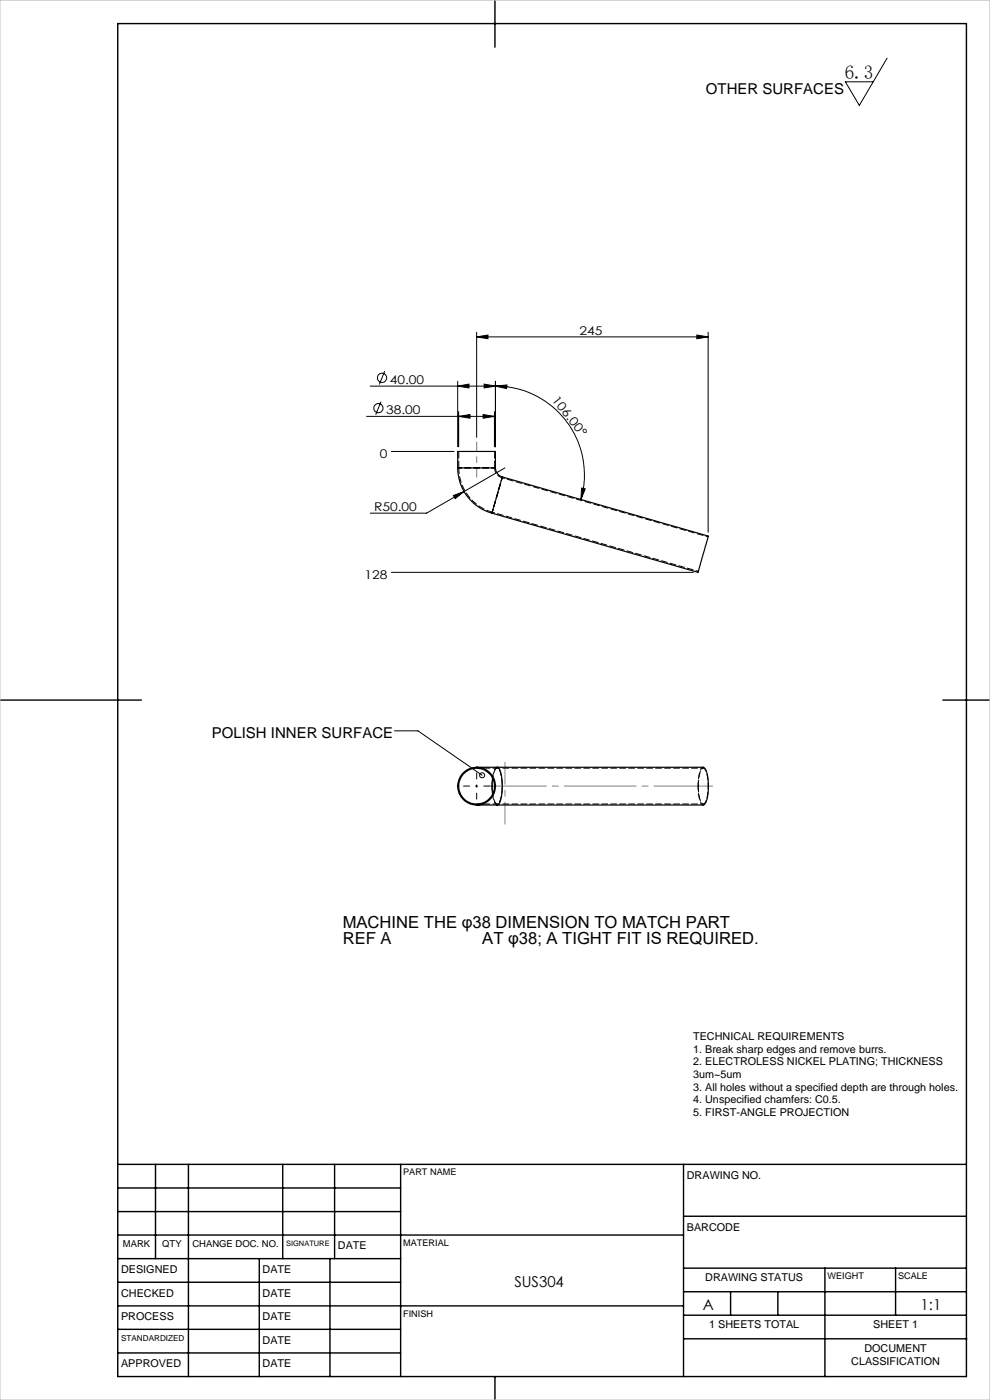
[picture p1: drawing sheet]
<svg xmlns="http://www.w3.org/2000/svg" width="210mm" height="297mm" viewBox="0 0 210 297" stroke-linecap="round" stroke-linejoin="round" font-family="sans-serif">
<g fill="none" stroke="#000" stroke-width=".21">
<path d="M188.2 12.3l-5.9 10.1-3-5h5.9M81.6 78.7l-1.1 2.9M101.1 71.5l2.4-.4v.8zM101.1 70.5v22.3M101.1 71.5h49.1M147.8 71.1l2.4 .4-2.4 .4zM150.2 70.5v42.4M77.8 88.3h27.1M78.5 81.9h26.6M80.8 85.2l-1.1 2.8M83 95.8h13.3M97.1 81.9l2.4-.4v.8z"/>
<path d="M97.1 80.9v13.9M97.3 88.3l2.4-.4v.8zM97.3 87.3v7.5M102.5 87.9l2.4 .4-2.4 .4zM102.7 81.5l2.4 .4-2.4 .4zM104.9 87.3v7.5M105.1 81.9l2.4-.2v.7zM105.1 81.9a18.9 18.9 0 0 1 18.1 24.1M105.1 80.9v13.9M107.1 99.3l-8.7 5M96.2 105.1l2.2-.8-1.8 1.5zM98.4 104.3l-7.9 4.6h-12"/>
<path d="M123.4 103.5l.7 .2-.9 2.3zM83 121.4h64.1M83.7 155h5l13.6 9.5M101 166.8h.2M101.1 166.7v.2"/>
<circle cx="80.3" cy="86.6" r=".98"/>
<circle cx="81" cy="80.1" r=".99"/>
<circle cx="102.3" cy="164.5" r=".53"/>
</g>
<path d="M100.9 166.8h-3.9M101.1 166.6v-3.9M101.1 167v3.9M101.3 166.8h3.9" fill="none" stroke="#000" stroke-width=".21" stroke-dasharray="15.2 1.3 1.3 1.3" stroke-dashoffset="15.2"/>
<path d="M101.1 93.8v7.4" fill="none" stroke="#808080" stroke-width=".21" stroke-dasharray="15.2 1.3 1.3 1.3" stroke-dashoffset="13.4"/>
<path d="M107.1 161.7v13.1" fill="none" stroke="#808080" stroke-width=".21" stroke-dasharray="15.2 1.3 1.3 1.3" stroke-dashoffset="10.6"/>
<path d="M103.5 166.8h47.7" fill="none" stroke="#808080" stroke-width=".21" stroke-dasharray="15.2 1.3 1.3 1.3" stroke-dashoffset="2.8"/>
<g fill="none" stroke="#000" stroke-width=".3">
<path d="M25 5h180v287h-180zM105 0v10M0 148.5h30M200 148.5h10M25 247h180M25 257h60M25 252h60M33 247v20M40 247v45M60 247v20M71 247v20M85 247v45"/>
<path d="M145 247v45M145 258h60M25 277h120M25 272h60M25 267h60M25 262h120M55 267v25M70 267v25M145 279h60M145 269h60M145 274h60M155 274v5"/>
<path d="M165 274v5M175 269v23M190 269v10M25 287h60M25 282h60M105 292v5M145.1 284h60"/>
</g>
<path d="M0 0h210v297h-210z" fill="none" stroke="#c0c0c0" stroke-width=".21"/>
<g fill="#000">
<path d="M96.2 105.1l2.2-.8-1.8 1.5z"/>
<path d="M101.1 71.5l2.4-.4v.8zM147.8 71.1l2.4 .4-2.4 .4z"/>
<path d="M97.1 81.9l2.4-.4v.8zM102.7 81.5l2.4 .4-2.4 .4zM97.3 88.3l2.4-.4v.8zM102.5 87.9l2.4 .4-2.4 .4z"/>
<path d="M123.4 103.5l.7 .2-.9 2.3zM105.1 81.9l2.4-.2v.7z"/>
</g>
<g fill="none" stroke="#000" stroke-width=".25">
<path d="M97.1 99.3a10 10 0 0 0 7.3 9.6M97.1 99.3v-3.5h8v3.5M97.1 99.3h8M105.1 99.3a2.04 2.04 0 0 0 1.4 1.9M106.5 101.2l43.7 12.5v.4l-2.1 7.3-43.7-12.5M106.5 101.2l-2.1 7.7M101.1 162.8h4.3M101.1 170.8h4.3M104.5 165.1v3.3M105.4 162.8h43.8a1.65 1.65 0 0 1 .8 1.5 10.1 10.1 0 0 1-.5 6.3l-.3 .2h-43.8M105.4 162.8a1.57 1.57 0 0 1 .9 1.5 9.5 9.5 0 0 1-.6 6.3l-.3 .2"/>
<circle cx="101.1" cy="166.8" r="4"/>
<circle cx="101.1" cy="166.8" r="3.8"/>
</g>
<path d="M104.9 99.2h-7.6h7.6M104.4 108.7l2.1-7.3-2.1 7.3M105.5 170.6h43.7M149.2 163h-43.7" fill="none" stroke="#000" stroke-width=".21" stroke-dasharray="1.3 .6" stroke-dashoffset=".7"/>
<path d="M97.3 95.8v3.4M104.9 99.2v-3.4" fill="none" stroke="#000" stroke-width=".21" stroke-dasharray="1.3 .6" stroke-dashoffset="-.2"/>
<path d="M106.5 101.4a2.2 2.2 0 0 1-1.6-2.2" fill="none" stroke="#000" stroke-width=".21" stroke-dasharray="1.3 .6" stroke-dashoffset=".2"/>
<path d="M97.3 99.2a9.8 9.8 0 0 0 7.1 9.5M148.1 166.8v.4a4.4 4.4 0 0 0 1 3.4 1.51 1.51 0 0 0 .9-1.6l.2-2.7a4.4 4.4 0 0 0-1-3.3 1.5 1.5 0 0 0-.9 1.5l-.2 2.3" fill="none" stroke="#000" stroke-width=".21" stroke-dasharray="1.3 .6"/>
<path d="M104.4 108.7l43.7 12.5M150.2 113.9l-43.7-12.5M104.5 168.4a2.14 2.14 0 0 0 1 2.2 4.8 4.8 0 0 0 1-3.8v-.5a4.4 4.4 0 0 0-1-3.3 2.14 2.14 0 0 0-1 2.1" fill="none" stroke="#000" stroke-width=".21" stroke-dasharray="1.3 .6" stroke-dashoffset=".8"/>
<path d="M105.1 99.2h-8M106.6 101.2l-2.2 7.7M101.1 170.6h4.4M104.4 166.8v.5a4.9 4.9 0 0 0 1 3.4l.1 .1M105.5 163h-4.4M105.5 162.8a1.82 1.82 0 0 0-.9 1.6l-.2 2.4M148.1 166.8v.5a4.9 4.9 0 0 0 1 3.4l.1 .1M149.2 162.8a1.82 1.82 0 0 0-.9 1.6l-.2 2.4" fill="none" stroke="#000" stroke-width=".21" stroke-dasharray="1.3 .6" stroke-dashoffset=".4"/>
<text font-size="4.1" x="179.2" y="16.8">6.3</text>
<g font-size="3.5">
<text x="72.7" y="196.8">MACHINE THE φ38 DIMENSION TO MATCH PART</text>
<text x="72.7" y="200.3">REF A</text>
<text x="102.3" y="200.3">AT φ38; A TIGHT FIT IS REQUIRED.</text>
</g>
<g font-size="3.2">
<text x="149.8" y="20">OTHER SURFACES</text>
<text x="44.9" y="156.5">POLISH INNER SURFACE</text>
<text x="109.1" y="273">SUS304</text>
<text x="149.1" y="277.9">A</text>
<text x="195.3" y="278">1:1</text>
</g>
<g font-size="2.6">
<text x="122.9" y="71.1">245</text>
<text x="82.7" y="81.5">40.00</text>
<text x="81.9" y="87.9">38.00</text>
<text x="117" y="84.8" transform="rotate(51 117 84.8)">106.00°</text>
<text x="80.6" y="97.2">0</text>
<text x="79.3" y="108.5">R50.00</text>
<text x="77.3" y="122.8">128</text>
</g>
<g font-size="2.3">
<text x="147" y="220.7">TECHNICAL REQUIREMENTS</text>
<text x="147" y="223.4">1. Break sharp edges and remove burrs.</text>
<text x="147" y="226">2. ELECTROLESS NICKEL PLATING; THICKNESS</text>
<text x="147" y="228.7">3um~5um</text>
<text x="147" y="231.4">3. All holes without a specified depth are through holes.</text>
<text x="147" y="234">4. Unspecified chamfers: C0.5.</text>
<text x="147" y="236.7">5. FIRST-ANGLE PROJECTION</text>
<text x="145.7" y="250">DRAWING NO.</text>
<text x="145.7" y="261">BARCODE</text>
<text x="71.7" y="265">DATE</text>
<text x="25.7" y="270">DESIGNED</text>
<text x="25.7" y="275.1">CHECKED</text>
<text x="55.7" y="270">DATE</text>
<text x="55.7" y="275.1">DATE</text>
<text x="149.6" y="271.8">DRAWING STATUS</text>
<text x="25.7" y="280.1">PROCESS</text>
<text x="55.7" y="280.1">DATE</text>
<text x="150.4" y="281.8">1 SHEETS TOTAL</text>
<text x="185.2" y="281.8">SHEET 1</text>
<text x="55.7" y="285">DATE</text>
<text x="183.4" y="286.8">DOCUMENT</text>
<text x="25.7" y="290">APPROVED</text>
<text x="55.7" y="290">DATE</text>
<text x="180.6" y="289.5">CLASSIFICATION</text>
</g>
<g font-size="2">
<text x="26.1" y="264.5">MARK</text>
<text x="34.4" y="264.5">QTY</text>
<text x="40.8" y="264.5">CHANGE DOC. NO.</text>
</g>
<g font-size="1.9">
<text x="85.5" y="249.3">PART NAME</text>
<text x="85.5" y="264.3">MATERIAL</text>
<text x="175.5" y="271.4">WEIGHT</text>
<text x="190.5" y="271.4">SCALE</text>
<text x="85.5" y="279.4">FINISH</text>
</g>
<text font-size="1.7" x="25.7" y="284.4">STANDARDIZED</text>
<text font-size="1.6" x="60.7" y="264.3">SIGNATURE</text>
</svg>
